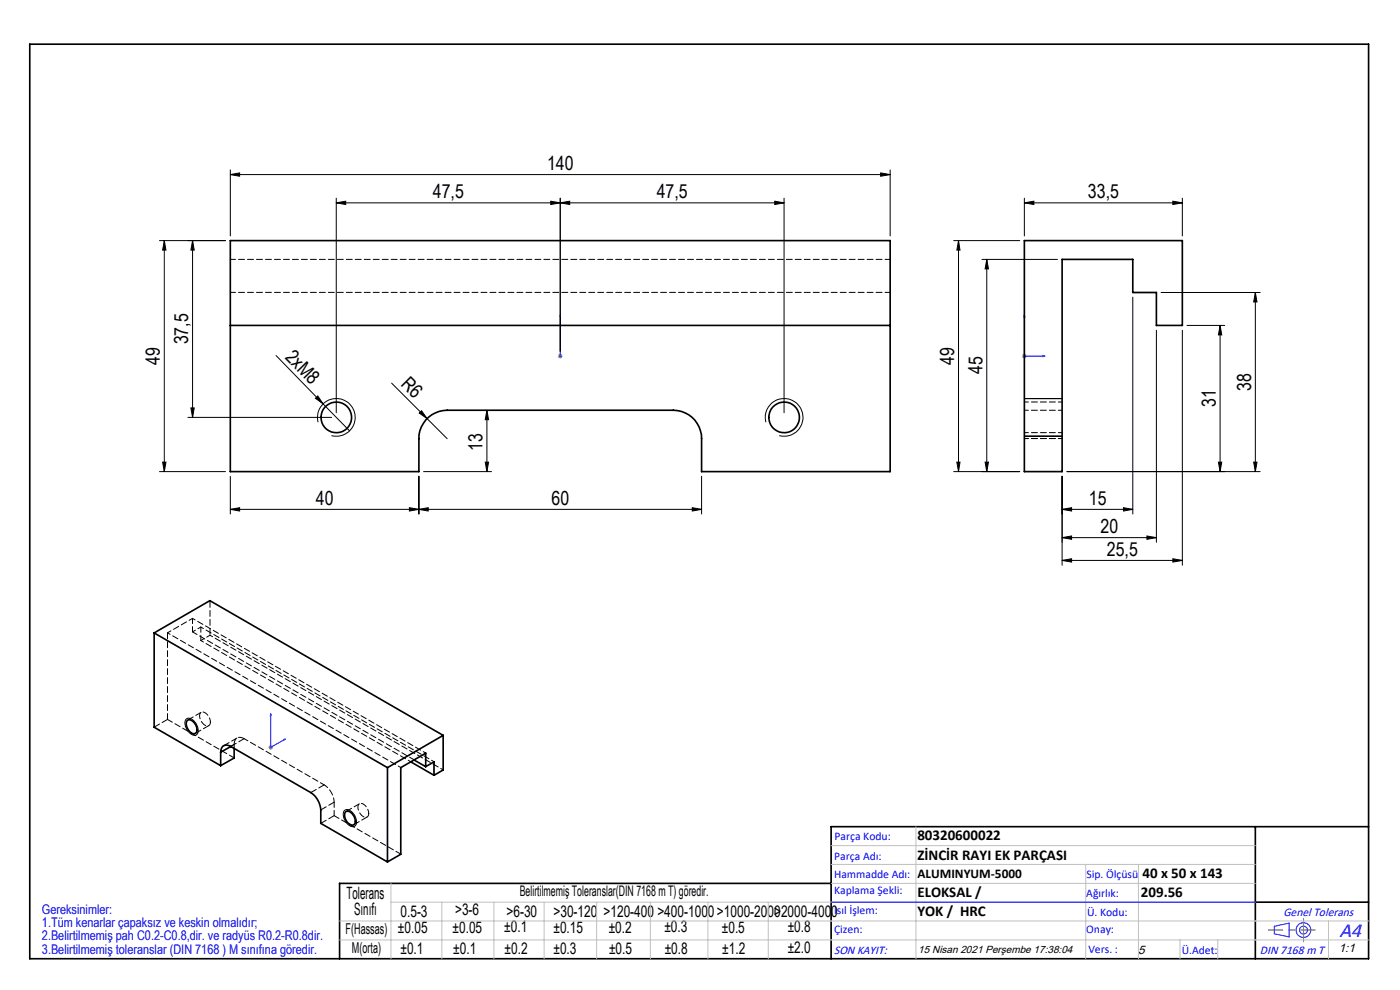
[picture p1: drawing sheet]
<svg xmlns="http://www.w3.org/2000/svg" width="297mm" height="210mm" viewBox="0 0 297 210" stroke-linecap="round" stroke-linejoin="round" font-family="sans-serif">
<g fill="none" stroke="#00f" stroke-width=".21">
<path d="M118.9 75.4v.3zM118.9 66.8v.4v-.4M118.9 75.6h.1M118.9 66.8v8.8M217.3 66.8v8.8h4.4M217.3 66.8l.1 .4h-.2zM221.3 75.4l.4 .2-.4 .1zM57.4 151.4v7.1l3.1-1.7M57.4 151.4l.1 .3-.1 .1zM60.2 156.8h.3l-.3 .2zM176.3 191.4h90M270.3 196.5l3.2-.7v2.9l-3.2-.6z"/>
<circle cx="276.5" cy="197.3" r="1.57"/>
<circle cx="276.5" cy="197.3" r=".83"/>
</g>
<g fill="none" stroke="#000" stroke-width=".21">
<path d="M48.9 37l1.9-.3v.7zM48.9 36v14.1M48.9 37h139.9M186.8 36.7l2 .3-2 .4zM188.8 36v14.1M33.8 51h14M34.9 51l.3 2h-.7zM34.9 51v49M40.9 51l.3 2h-.7zM40.9 51v37.5M71.3 43l2-.3v.7zM71.3 42v45.6"/>
<path d="M71.3 43h95M116.8 42.7l2.1 .3-2.1 .4zM118.9 43l2-.3v.7zM118.9 42v32.5M164.4 42.7l1.9 .3-1.9 .4zM166.3 42v45.6M202.3 51h14M203.3 51v49M203.3 51l.4 2h-.7zM208.3 55h16M209.3 55v45M209.3 55l.4 2h-.7z"/>
<path d="M217.3 43l2-.3v.7zM217.3 43h33.5M217.3 42v8.1M248.8 42.7l2 .3-2 .4zM250.8 42v8.1M58.6 75.4l9.9 10.3M240.3 63v46M245.3 70.1v44.9M246.3 62h21M250.8 70.1v49.8M251.8 69h8M258.8 69v31"/>
<path d="M258.8 69l.4 2h-.7zM266.3 62l.4 2.1h-.7zM266.3 62v38M34.5 98h.7l-.3 2zM39.9 88.5h30.4M40.5 86.5h.7l-.3 2zM67.4 84l1.1 1.7-1.6-1.2zM67.5 89.6a4 4 0 0 1 3.5-5 4 4 0 0 1 4.4 4.3 4 4 0 0 1-5.1 3.5M68.5 85.7l5.7 5.7M83.1 81.3l11.8 11.8M88.9 87.6l.5-.5 1.2 1.7zM102.9 98h.7l-.3 2z"/>
<path d="M103.3 87l.3 2h-.7zM103.3 87v13M162.5 89.6a4 4 0 0 1 3.5-5 4 4 0 0 1 4.4 4.3 4 4 0 0 1-5.1 3.5M203 98h.7l-.4 2zM209 98h.7l-.4 2zM217.3 84.6h8M217.3 92.5h8M258.5 98h.7l-.4 2zM266 98h.7l-.4 2zM33.8 100h14M48.9 108l1.9-.3v.7zM48.9 101v8"/>
<path d="M48.9 108h99.9M86.9 107.7l2 .3-2 .4zM88.9 108l1.9-.3v.7zM88.9 101v8M89.9 100h14.4M146.9 107.7l1.9 .3-1.9 .4zM148.8 101v8M202.3 100h14M225.3 118.9l2-.4v.7zM225.3 101v18.9M225.3 118.9h25.5M225.3 108l2-.3v.7z"/>
<path d="M225.3 114l2-.3v.7zM225.3 108h15M225.3 114h20M226.3 100h41M238.3 107.7l2 .3-2 .4zM243.3 113.7l2 .3-2 .4zM248.8 118.5l2 .4-2 .3zM39.5 152.6a1.45 1.45 0 0 1 2 .8 1.77 1.77 0 0 1 0 2.6 2.52 2.52 0 0 1-2.3-2.5zM73.1 171.9h.1a1.87 1.87 0 0 1 2.2 1.4l.1 .4a1.06 1.06 0 0 1-.8 1.7 2.67 2.67 0 0 1-1.6-3.5z"/>
</g>
<path d="M118.4 75.6h.9M118.5 75.2l.7 .7M118.9 75v1.1M119.2 75.2l-.7 .7M216.8 75.6h1M217 75.2l.7 .7M217.3 75v1.1M217.7 75.2l-.7 .7M56.9 158.5h1M57.1 158.2l.7 .7M57.4 158v1.1M57.8 158.2l-.7 .7" fill="none" stroke="#808080" stroke-width=".21"/>
<path d="M6.3 9.4h284v194h-284zM266.3 175.4v28M290.3 175.4h-114v28M176.3 187.4h-104.3v16M266.3 191.4h24" fill="none" stroke="#000" stroke-width=".35"/>
<path d="M279 197.3h-9.9" fill="none" stroke="#f00" stroke-width=".21" stroke-dasharray="15.2 1.3 1.3 1.3" stroke-dashoffset="12.2"/>
<path d="M276.5 197.3v2.5M276.5 197.3v-2.5" fill="none" stroke="#808080" stroke-width=".21" stroke-dasharray="15.2 1.3 1.3 1.3"/>
<g fill="none" stroke="#c0c0c0" stroke-width=".21">
<path d="M176.3 179.4h90M194.3 175.4v28M72 199.4h218.3M72 195.4h218.3M82.9 187.4v16M82.9 191.4h183.4M93.7 191.4v12M104.8 191.4v12M115.4 191.4v12M126.6 191.4v12M138 191.4v12M150.2 191.4v12"/>
<path d="M163 191.4v12M176.3 183.4h90M176.3 187.4h90M230.3 183.4v20M241.5 183.4v20M250.3 199.4v4M258.3 199.4v4M281.8 195.4v8"/>
</g>
<g fill="#00f">
<path d="M118.9 75.4v.3zM118.9 66.8v.4z"/>
<path d="M221.3 75.4l.4 .2-.4 .1zM217.3 66.8l.1 .4h-.2z"/>
<path d="M60.2 156.8h.3l-.3 .2zM57.4 151.4l.1 .3-.1 .1z"/>
</g>
<g fill="#000">
<path d="M67.4 84l1.1 1.7-1.6-1.2zM88.9 87.6l.5-.5 1.2 1.7z"/>
<path d="M48.9 37l1.9-.3v.7zM186.8 36.7l2 .3-2 .4zM88.9 108l1.9-.3v.7zM146.9 107.7l1.9 .3-1.9 .4zM118.9 43l2-.3v.7zM164.4 42.7l1.9 .3-1.9 .4zM48.9 108l1.9-.3v.7zM86.9 107.7l2 .3-2 .4zM225.3 108l2-.3v.7zM238.3 107.7l2 .3-2 .4zM225.3 114l2-.3v.7zM243.3 113.7l2 .3-2 .4z"/>
<path d="M40.9 51l.3 2h-.7zM40.5 86.5h.7l-.3 2zM103.3 87l.3 2h-.7zM102.9 98h.7l-.3 2zM203.3 51l.4 2h-.7zM203 98h.7l-.4 2zM209.3 55l.4 2h-.7zM209 98h.7l-.4 2zM266.3 62l.4 2.1h-.7zM266 98h.7l-.4 2z"/>
<path d="M116.8 42.7l2.1 .3-2.1 .4zM71.3 43l2-.3v.7zM248.8 118.5l2 .4-2 .3zM225.3 118.9l2-.4v.7z"/>
<path d="M248.8 42.7l2 .3-2 .4zM217.3 43l2-.3v.7z"/>
<path d="M34.5 98h.7l-.3 2zM34.9 51l.3 2h-.7zM258.5 98h.7l-.4 2zM258.8 69l.4 2h-.7z"/>
</g>
<g fill="none" stroke="#000" stroke-width=".35">
<path d="M48.9 51h139.9v49h-40v-6.9a6 6 0 0 0-6-6.1h-47.9a6 6 0 0 0-6 6.1v6.9h-40zM217.3 51h33.5v18h-5.5v-7h-5v-7h-15v45h-8zM48.9 69h139.9M32.7 134.3l11.8-6.9 49.5 28.6M32.7 134.3l49.5 28.5M32.7 134.3v20l14.1 8.1M39.7 152.9a1.35 1.35 0 0 1 1.8 .9 1.17 1.17 0 0 1-.3 1.8 2.09 2.09 0 0 1-1.5-2.7zM46.8 159.6v2.8M49 158.4l16.9 9.7a4.8 4.8 0 0 1 2.2 3.7v2.9l14.1 8.1M49 158.4a1.3 1.3 0 0 0-1.5-.2 1.3 1.3 0 0 0-.7 1.4M49 158.4l-2.2 1.2M49.7 158.7v2.1l-2.9 1.6"/>
<path d="M94 156l-11.8 6.8M94 156v7.3l-1.9 1.2M73.3 172.2a1.34 1.34 0 0 1 1.8 1 1.17 1.17 0 0 1-.3 1.8 2.1 2.1 0 0 1-1.5-2.8zM82.2 162.8v20M87.1 161.6l5 2.9M87.8 161.2l2.5 1.4M90.3 162.6v-2.8l-5.3 3v18.4l-2.8 1.6M90.3 162.6l1.8-1v2.9"/>
<circle cx="71.3" cy="88.5" r="3.3"/>
<circle cx="166.3" cy="88.5" r="3.3"/>
</g>
<path d="M48.9 55h140M48.9 62h140M40.8 131.2v2.8M42.6 133v2.9M70.9 173v-2.8M87.9 161.2l-47.1-27.2" fill="none" stroke="#000" stroke-width=".21" stroke-dasharray="1.3 .6" stroke-dashoffset=".2"/>
<path d="M217.3 91.8h8M225.3 87h-8M225.3 93h-8M225.3 85.3h-8M35.5 134.2l5.3-3M44.6 153.2a2.14 2.14 0 0 0-1.7-2.2 1.26 1.26 0 0 0-.2 2 1.19 1.19 0 0 0 1.8 .8l.1-.6M49.7 157.9v.8M49.7 157.9l-.7 .4M68.8 166.5l-17-9.8M78.2 172.6a2.14 2.14 0 0 0-1.8-2.2 1.26 1.26 0 0 0-.1 2 1.19 1.19 0 0 0 1.8 .7l.1-.5" fill="none" stroke="#000" stroke-width=".21" stroke-dasharray="1.3 .6" stroke-dashoffset=".4"/>
<path d="M40.8 134l1.8-1M90.3 159.7l-49.5-28.5M85 162.8l-49.5-28.6M87.2 161.6l-44.6-25.7M92.1 161.6l-49.5-28.6M94 163.3l-49.5-28.6" fill="none" stroke="#000" stroke-width=".21" stroke-dasharray="1.3 .6" stroke-dashoffset=".6"/>
<path d="M49.7 160.8l-14.2-8.2M85 181.2l-14.1-8.2" fill="none" stroke="#000" stroke-width=".21" stroke-dasharray="1.3 .6" stroke-dashoffset=".1"/>
<path d="M70.9 170.2a4.7 4.7 0 0 0-2.1-3.7" fill="none" stroke="#000" stroke-width=".21" stroke-dasharray="1.3 .6" stroke-dashoffset=".3"/>
<path d="M32.7 154.2l2.8-1.6M35.5 152.6v-18.4M41.5 155.5l2.8-1.6M42.7 151.1l-2.9 1.6M50.3 156.5l-2.8 1.7M51.8 156.7l-2.8 1.6M51.8 156.7a1.29 1.29 0 0 0-1.5-.2 1.29 1.29 0 0 0-.6 1.4M68.8 166.5l-2.9 1.6M70.9 170.2l-2.8 1.6M70.9 173l-2.8 1.7M75.1 174.9l2.8-1.6M76.3 170.5l-2.9 1.6" fill="none" stroke="#000" stroke-width=".21" stroke-dasharray="1.3 .6"/>
<path d="M42.6 135.9l1.9-1.2" fill="none" stroke="#000" stroke-width=".21" stroke-dasharray="1.3 .6" stroke-dashoffset=".5"/>
<path d="M44.5 134.7v-7.3" fill="none" stroke="#000" stroke-width=".21" stroke-dasharray="1.3 .6" stroke-dashoffset="-.2"/>
<text font-size="4.4" fill="#00f" x="284.2" y="198.7">A4</text>
<g font-size="4.1">
<text x="116" y="36.1">140</text>
<text x="91.8" y="42.1">47,5</text>
<text x="139.3" y="42.1">47,5</text>
<text x="230.8" y="42.1">33,5</text>
<text x="33.9" y="77.4" transform="rotate(-90 33.9 77.4)">49</text>
<text x="39.9" y="73.1" transform="rotate(-90 39.9 73.1)">37,5</text>
<text x="60.3" y="75.9" transform="rotate(46 60.3 75.9)">2xM8</text>
<text x="202.4" y="77.4" transform="rotate(-90 202.4 77.4)">49</text>
<text x="84.9" y="81.8" transform="rotate(45 84.9 81.8)">R6</text>
<text x="208.4" y="79.4" transform="rotate(-90 208.4 79.4)">45</text>
<text x="265.4" y="82.9" transform="rotate(-90 265.4 82.9)">38</text>
<text x="257.9" y="86.4" transform="rotate(-90 257.9 86.4)">31</text>
<text x="102.4" y="95.7" transform="rotate(-90 102.4 95.7)">13</text>
<text x="67" y="107.1">40</text>
<text x="117" y="107.1">60</text>
<text x="231" y="107.1">15</text>
<text x="233.5" y="113.1">20</text>
<text x="234.8" y="117.9">25,5</text>
</g>
<g font-size="3.6">
<text x="73.5" y="190.7">Tolerans</text>
<text x="75.1" y="194.1">Sınıfı</text>
</g>
<g font-size="3.4">
<text x="84.4" y="198">±0.05</text>
<text x="85" y="194.4">0.5-3</text>
<text x="96" y="197.8">±0.05</text>
<text x="96.5" y="194.2">&gt;3-6</text>
<text x="107" y="197.8">±0.1</text>
<text x="107.5" y="194.5">&gt;6-30</text>
<text x="117.4" y="194.5">&gt;30-120</text>
<text x="117.4" y="197.9">±0.15</text>
<text x="128" y="194.5">&gt;120-400</text>
<text x="129.1" y="197.8">±0.2</text>
<text x="139.5" y="194.5">&gt;400-1000&gt;1000-2000&gt;2000-4000</text>
<text x="140.9" y="197.8">±0.3</text>
<text x="153.1" y="197.8">±0.5</text>
<text x="167.1" y="197.7">±0.8</text>
<text x="85" y="202.3">±0.1</text>
<text x="96.2" y="202.3">±0.1</text>
<text x="107" y="202.3">±0.2</text>
<text x="117.4" y="202.4">±0.3</text>
<text x="129.2" y="202.3">±0.5</text>
<text x="141" y="202.3">±0.8</text>
<text x="153.2" y="202.3">±1.2</text>
<text x="167.1" y="202.2">±2.0</text>
</g>
<g font-size="3.2">
<text x="194.6" y="178.2">80320600022</text>
<text x="194.6" y="182.4">ZİNCİR RAYI EK PARÇASI</text>
<text x="194.6" y="190.2">ELOKSAL /</text>
<text x="242" y="190.2">209.56</text>
<text x="242.4" y="186.2">40 x 50 x 143</text>
<text x="194.6" y="194.3">YOK / HRC</text>
<text x="73.3" y="198.1">F(Hassas)</text>
<text x="74.7" y="202.2">M(orta)</text>
</g>
<text font-size="3.1" x="110.3" y="190.1">Belirtilmemiş Toleranslar(DIN 7168 m T) göredir.</text>
<text font-size="2.8" x="194.6" y="186.2">ALUMINYUM-5000</text>
<g font-size="2.8" fill="#0000e8">
<text x="8.9" y="193.8">Gereksinimler:</text>
<text x="8.9" y="196.6">1.Tüm kenarlar çapaksız ve keskin olmalıdır;</text>
<text x="8.9" y="199.5">2.Belirtilmemiş pah C0.2-C0.8,dir. ve radyüs R0.2-R0.8dir.</text>
<text x="8.9" y="202.3">3.Belirtilmemiş toleranslar (DIN 7168 ) M sınıfına göredir.</text>
</g>
<g font-size="2.6" fill="#00f">
<text x="272.3" y="194.3">Genel Tolerans</text>
<text x="176.9" y="202.3">SON KAYIT:</text>
<text x="267.3" y="202.4">DIN 7168 m T</text>
</g>
<g font-size="2.6">
<text x="241.4" y="202.3">5</text>
<text x="284" y="202">1:1</text>
</g>
<g font-size="2.5" fill="#00f">
<text x="177" y="178.2">Parça Kodu:</text>
<text x="177" y="182.4">Parça Adı:</text>
<text x="176.9" y="186.2">Hammadde Adı:</text>
<text x="177" y="189.7">Kaplama Şekli:</text>
<text x="230.5" y="190.2">Ağırlık:</text>
<text x="230.5" y="186.2">Sip. Ölçüsü</text>
<text x="176.9" y="193.9">Isıl İşlem:</text>
<text x="177" y="197.8">Çizen:</text>
<text x="230.4" y="197.8">Onay:</text>
<text x="230.6" y="194.3">Ü. Kodu:</text>
<text x="230.9" y="202.1">Vers. :</text>
<text x="250.7" y="202.4">Ü.Adet:</text>
</g>
<text font-size="2.2" x="194.8" y="202.1">15 Nisan 2021 Perşembe 17:38:04</text>
</svg>
